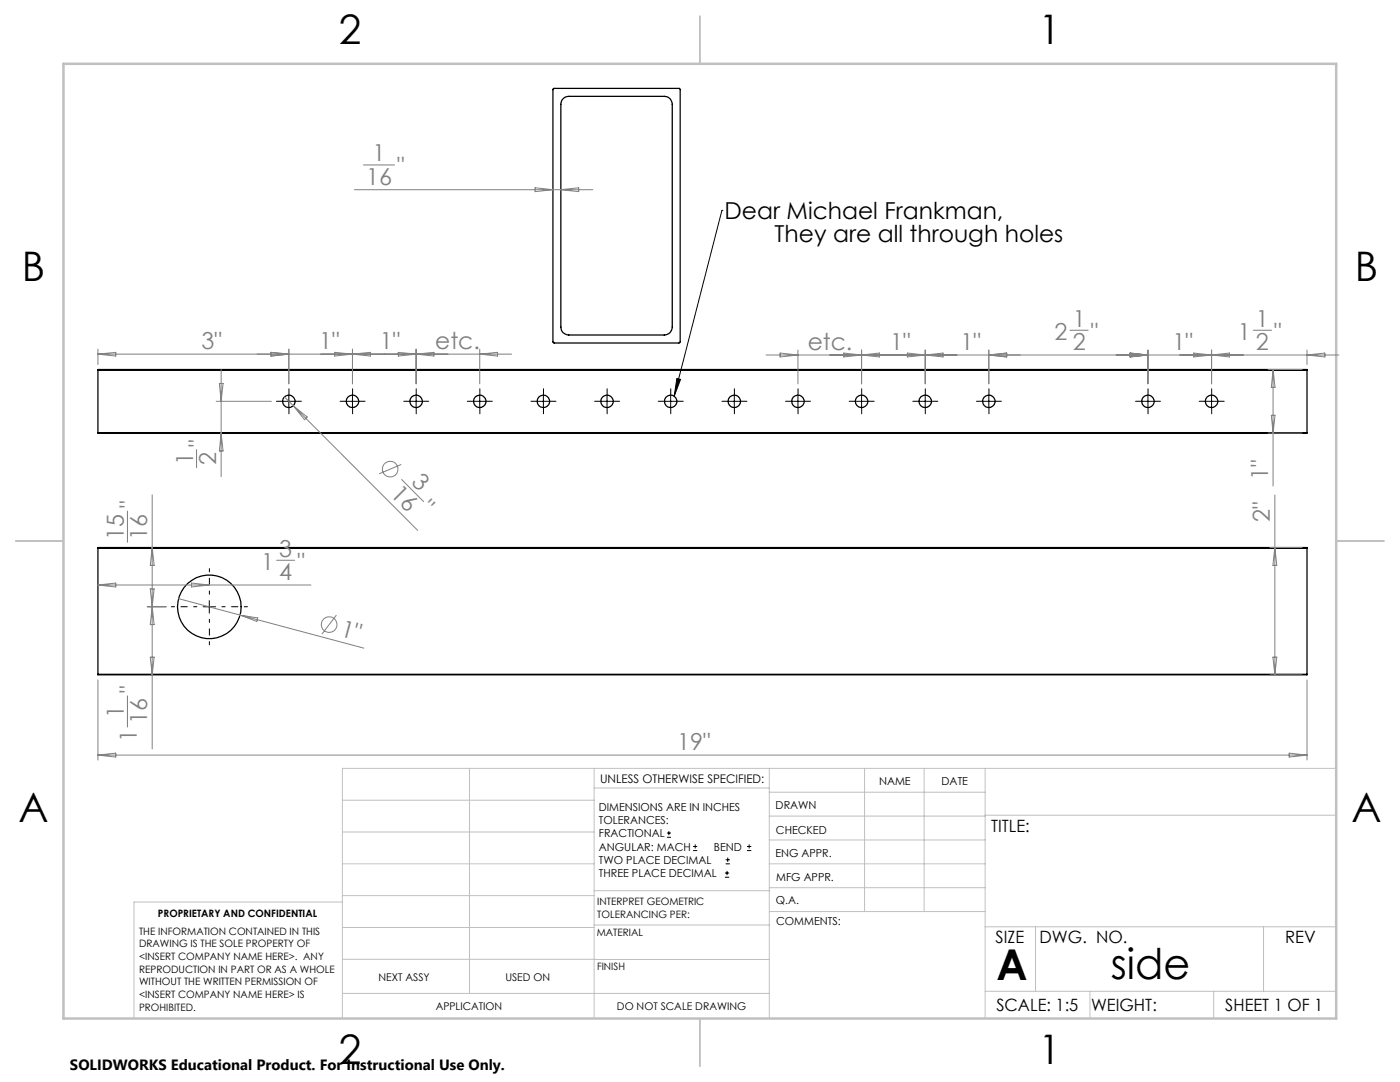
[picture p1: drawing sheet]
<svg xmlns="http://www.w3.org/2000/svg" width="279mm" height="216mm" viewBox="0 0 279 216" stroke-linecap="round" stroke-linejoin="round" font-family="sans-serif">
<g fill="none" stroke="#000" stroke-width=".25">
<path d="M110.4 17.7l25.2-.1 .1 .1v50.5l-.1 .2h-25l-.3-.1zM112.4 19.7l.5-.4 .6-.1h19.1a1.57 1.57 0 0 1 1.6 1.6v44.5a1.57 1.57 0 0 1-1.6 1.6h-19.1a1.57 1.57 0 0 1-1.6-1.6v-44.5l.1-.6zM19.5 73.9v-.2h241.3v.2M19.5 73.9h241.3M19.5 73.9v12.4M260.8 73.9v12.4M19.5 86.3v.1h241.3v-.1M19.5 86.3h241.3M19.5 109.4v-.1h241.3v.1M19.5 109.4v25.1M19.5 109.4h241.3M260.8 109.4v25.1"/>
<path d="M19.5 134.5v.2h241.3v-.2M19.5 134.5h241.3"/>
<circle cx="57.6" cy="80.1" r="1.24"/>
<circle cx="70.3" cy="80.1" r="1.24"/>
<circle cx="83" cy="80.1" r="1.24"/>
<circle cx="95.7" cy="80.1" r="1.24"/>
<circle cx="108.4" cy="80.1" r="1.24"/>
<circle cx="121.1" cy="80.1" r="1.24"/>
<circle cx="133.8" cy="80.1" r="1.24"/>
<circle cx="146.5" cy="80.1" r="1.24"/>
<circle cx="159.2" cy="80.1" r="1.24"/>
<circle cx="171.9" cy="80.1" r="1.24"/>
<circle cx="184.6" cy="80.1" r="1.24"/>
<circle cx="197.3" cy="80.1" r="1.24"/>
<circle cx="229.1" cy="80.1" r="1.24"/>
<circle cx="241.8" cy="80.1" r="1.24"/>
<circle cx="41.8" cy="121.1" r="6.4"/>
</g>
<g fill="none" stroke="#808080" stroke-width=".2">
<path d="M70.7 37.9h47.6M72.5 32.9h6.2M106.8 37.5l3.5 .4-3.5 .3zM111.9 37.9l3.6-.4v.7zM19.5 70.7l3.6-.4v.7zM19.5 69.7v3M43.8 76.5h.7l-.4 3.6zM44.1 73.7v21.4M54.1 70.3l3.5 .4-3.5 .3zM56.8 79.2l1.7 1.8M57.6 69.7v6.9M66.8 70.3l3.5 .4-3.5 .3z"/>
<path d="M70.3 69.7v6.9M70.3 70.7l3.6-.4v.7zM79.5 70.3l3.5 .4-3.5 .3zM83 69.7v6.9M83 70.7l3.6-.4v.7zM95.7 69.7v6.9M95.7 70.7l3.6-.4v.7zM102.1 70.7h-82.6M152.9 70.8h114.3M155.7 70.4l3.5 .4-3.5 .4zM159.2 69.9v6.7M168.4 70.4l7.1 .8v-.8l-7.1 .8z"/>
<path d="M171.9 69.9v6.7M181.1 70.4l7.1 .8v-.8l-7.1 .8zM184.6 69.9v6.7M197.3 69.9v6.7M197.3 70.8l3.6-.4v.8zM213.5 65.9h3.7M225.5 70.4l3.6 .4-3.6 .4zM229.1 69.9v6.7M238.2 70.4l7.2 .8v-.8l-7.2 .8zM241.8 69.9v6.7M250.1 65.9h3.7M253.1 73.7h6.8"/>
<path d="M254.1 73.7v23.3M254.1 73.7l.4 3.6h-.8zM260.8 69.9v2.8M260.8 70.8l3.6-.4v.8zM30.4 98.7v50.7M39.2 89.7v3.6M43.1 80.1h11.1M44.1 86.4l.4 3.6h-.7zM58.5 81l24.9 24.8M58.5 81l2.8 2.2-.5 .5zM80.1 92.7l-4.4 1.8M80.2 95.7l4.3 4.4"/>
<path d="M253.1 86.4h6.8M253.7 82.9h.8l-.4 3.5zM254.4 98.8v35.9M19.5 116.7h42.6M19.5 116.7l3.6-.4v.8zM25.4 102v6.2M30 117.5l.8 7.1h-.8l.8-7.1zM30.4 109.3l.4 3.5h-.8zM35.6 119.5l12.3 3.2M38.2 116.3l3.6 .4-3.6 .4zM55.2 111.8h3.6M253.4 109.3h6.5"/>
<path d="M254.4 109.3l.4 3.5h-.8zM19.5 135.7v16M25.4 138.9v6.2M29.4 121.1h3.8M30 131.1h.8l-.4 3.6zM47.9 122.7l24.7 6.6M47.9 122.7l3.5 .6-.1 .7zM67.1 122.7l-2.9 3.8M253.4 134.7h6.5M254 131.1h.8l-.4 3.6zM260.8 135.7v16M19.5 150.7l3.6-.4v.8z"/>
<path d="M19.5 150.7h241.3M257.3 150.3l3.5 .4-3.5 .4z"/>
<circle cx="77.9" cy="93.6" r="1.57"/>
<circle cx="65.7" cy="124.6" r="1.57"/>
</g>
<g fill="none" stroke="#000" stroke-width=".2">
<path d="M144.1 42h.1M144.1 42l-9.6 37.1M57.6 78.8v2.6M70.3 78.8v2.6M83 78.8v2.6M95.7 78.8v2.6M108.4 78.8v2.6M121.1 78.8v2.6M133.8 78.8v2.6M135.1 75.5l.7 .2-1.3 3.4zM146.5 78.8v2.6M159.2 78.8v2.6"/>
<path d="M171.9 78.8v2.6M184.6 78.8v2.6M197.3 78.8v2.6M229.1 78.8v2.6M241.8 78.8v2.6M56.4 80.1h2.5M69.1 80.1h2.5M81.8 80.1h2.5M94.5 80.1h2.5M107.2 80.1h2.5M119.9 80.1h2.5M132.6 80.1h2.5"/>
<path d="M145.3 80.1h2.5M158 80.1h2.5M170.7 80.1h2.5M183.4 80.1h2.5M196.1 80.1h2.5M227.9 80.1h2.5M240.6 80.1h2.5M41.8 119.8v2.5M40.5 121.1h2.5M133.1 167.1h.8M133.1 166.2h.8M133.5 165.8v.9"/>
<path d="M138.3 169.7h.8M138.3 168.9h.8M138.7 168.5v.8M144.7 175h.8M144.7 174.2h.8M144.8 172.4h.9M144.8 171.6h.9M145.1 173.8v.8M145.2 171.1v.9M149.1 169.7h.8M149.1 168.9h.8M149.5 168.5v.8"/>
</g>
<path d="M41.8 118.6v-5.1M39.3 121.1h-5.1M41.8 123.6v5.1M44.3 121.1h5.1" fill="none" stroke="#000" stroke-width=".2" stroke-dasharray="15.2 1.3 1.3 1.3" stroke-dashoffset="14.6"/>
<g fill="none" stroke="#000" stroke-width=".2" stroke-dasharray="15.2 1.3 1.3 1.3">
<path d="M57.7 78.8v-1.2M70.4 78.8v-1.2M83.1 78.8v-1.2M95.8 78.8v-1.2M108.5 78.8v-1.2M121.2 78.8v-1.2M133.9 78.8v-1.2M146.6 78.8v-1.2M159.3 78.8v-1.2M172 78.8v-1.2M184.7 78.8v-1.2M197.4 78.8v-1.2"/>
<path d="M229.1 78.8v-1.2M241.8 78.8v-1.2M56.4 80.1h-1.2M57.7 81.3v1.3M58.9 80.1h1.3M69.1 80.1h-1.2M70.4 81.3v1.3M71.6 80.1h1.3M81.8 80.1h-1.2M83.1 81.3v1.3M84.3 80.1h1.3M94.5 80.1h-1.2"/>
<path d="M95.8 81.3v1.3M97 80.1h1.3M107.2 80.1h-1.2M108.5 81.3v1.3M109.7 80.1h1.3M119.9 80.1h-1.2M121.2 81.3v1.3M122.4 80.1h1.3M132.6 80.1h-1.2M133.9 81.3v1.3M135.1 80.1h1.3M145.3 80.1h-1.2"/>
<path d="M146.6 81.3v1.3M147.8 80.1h1.3M158 80.1h-1.2M159.3 81.3v1.3M160.5 80.1h1.3M170.7 80.1h-1.2M172 81.3v1.3M173.2 80.1h1.3M183.4 80.1h-1.2M184.7 81.3v1.3M185.9 80.1h1.3M196.1 80.1h-1.2"/>
<path d="M197.4 81.3v1.3M198.6 80.1h1.3M227.9 80.1h-1.3M229.1 81.3v1.3M230.4 80.1h1.2M240.6 80.1h-1.3M241.8 81.3v1.3M243.1 80.1h1.2"/>
</g>
<g fill="none" stroke="#c0c0c0" stroke-width=".2">
<path d="M68.3 159.7h50.3M93.7 153.3v44.9M118.6 153.3v49.9M118.6 157.2h34.9M153.5 153.3v49.9M153.5 158.1h43.1M172.5 153.3v28.6M184.4 153.3v28.6M196.6 153.3v49.9M266.7 153.3h-198.4v49.9M68.3 178.7h50.3M68.3 172.4h50.3"/>
<path d="M68.3 166h50.3M68.3 180h-41.6v23.2M118.6 177.7h35M153.5 167.6h43.1M153.5 162.8h43.1M153.5 172.4h43.1M153.5 177.1h43.1M196.6 162.7h70.1M68.3 198.2h85.2M68.3 191.4l85.2 .1M68.3 185.1h50.3M118.6 184.6h35"/>
<path d="M153.6 181.9h43M196.6 197.8h70.1M196.6 184.9h70.1M206.7 184.9v12.9M217.5 197.8v5.4M242.2 197.8v5.4M252.2 184.9v12.9"/>
</g>
<path d="M139.7 3.2v9.5M3.1 107.9h9.6M266.7 107.9h9.5M139.7 203.2v9.6" fill="none" stroke="#c0c0c0" stroke-width=".25"/>
<path d="M12.7 12.7h254v190.5h-254z" fill="none" stroke="#c0c0c0" stroke-width=".5"/>
<path d="M135.1 75.5l.7 .2-1.3 3.4z" fill="#000"/>
<g font-size="8.5">
<text x="198.9" y="195.5">A</text>
<text x="221.7" y="195.4">side</text>
</g>
<g font-size="8.1">
<text x="67.6" y="8.9">2</text>
<text x="207.3" y="8.9">1</text>
<text x="4.4" y="56.2">B</text>
<text x="270.4" y="56.2">B</text>
<text x="3.7" y="164.1">A</text>
<text x="269.7" y="164.1">A</text>
<text x="67.6" y="212.4">2</text>
<text x="207.3" y="212.4">1</text>
</g>
<g font-size="4.7" fill="#808080">
<text x="74.3" y="32.2">1</text>
<text x="79.3" y="34.7">&quot;</text>
<text x="73.1" y="36.8">16</text>
<text x="214.1" y="65.2">1</text>
<text x="250.7" y="65.2">1</text>
<text x="40.2" y="69.6">3&quot;</text>
<text x="63.7" y="69.6">1&quot;</text>
<text x="75.8" y="69.6">1&quot;</text>
<text x="86.8" y="69.6">etc.</text>
<text x="161.2" y="69.8">etc.</text>
<text x="177.6" y="69.8">1&quot;</text>
<text x="191.7" y="69.8">1&quot;</text>
<text x="210.5" y="67.7">2</text>
<text x="214.1" y="69.8">2</text>
<text x="217.7" y="67.7">&quot;</text>
<text x="234" y="69.8">1&quot;</text>
<text x="247" y="67.7">1</text>
<text x="250.7" y="69.8">2</text>
<text x="254.3" y="67.7">&quot;</text>
<text x="41.1" y="89.2" transform="rotate(-90 41.1 89.2)">&quot;</text>
<text x="38.5" y="92.8" transform="rotate(-90 38.5 92.8)">1</text>
<text x="43.2" y="92.8" transform="rotate(-90 43.2 92.8)">2</text>
<text x="253.1" y="95.7" transform="rotate(-90 253.1 95.7)">1&quot;</text>
<text x="27.3" y="101.5" transform="rotate(-90 27.3 101.5)">&quot;</text>
<text x="77.8" y="98.8" transform="rotate(45 77.8 98.8)">16</text>
<text x="81.9" y="96.4" transform="rotate(45 81.9 96.4)">3</text>
<text x="83.6" y="101.7" transform="rotate(45 83.6 101.7)">&quot;</text>
<text x="24.7" y="107.7" transform="rotate(-90 24.7 107.7)">15</text>
<text x="29.4" y="107.7" transform="rotate(-90 29.4 107.7)">16</text>
<text x="253.4" y="104.1" transform="rotate(-90 253.4 104.1)">2&quot;</text>
<text x="52.1" y="113.6">1</text>
<text x="55.7" y="111.1">3</text>
<text x="59.3" y="113.6">&quot;</text>
<text x="55.7" y="115.7">4</text>
<text x="67.7" y="126.9" transform="rotate(15 67.7 126.9)">1&quot;</text>
<text x="24.7" y="143.2" transform="rotate(-90 24.7 143.2)">1</text>
<text x="27.3" y="138.3" transform="rotate(-90 27.3 138.3)">&quot;</text>
<text x="27.3" y="148.1" transform="rotate(-90 27.3 148.1)">1</text>
<text x="29.4" y="144.5" transform="rotate(-90 29.4 144.5)">16</text>
<text x="135.2" y="149.6">19&quot;</text>
</g>
<g font-size="4.7">
<text x="144.6" y="43.7">Dear Michael Frankman,</text>
<text x="154.6" y="48.2">They are all through holes</text>
</g>
<g font-size="3.4">
<text x="197.8" y="166">TITLE:</text>
<text x="198.7" y="188.1">SIZE</text>
<text x="207.5" y="188.1">DWG. NO.</text>
<text x="256.5" y="188.2">REV</text>
<text x="198.8" y="201.7">SCALE: 1:5</text>
<text x="217.7" y="201.8">WEIGHT:</text>
<text x="244.5" y="201.7">SHEET 1 OF 1</text>
</g>
<text font-size="3" x="14" y="213.5">SOLIDWORKS Educational Product. For Instructional Use Only.</text>
<text font-size="2.4" x="119.8" y="156.2">UNLESS OTHERWISE SPECIFIED:</text>
<g font-size="2.2">
<text x="119.5" y="161.8">DIMENSIONS ARE IN INCHES</text>
<text x="154.8" y="161.4">DRAWN</text>
<text x="175.4" y="156.6">NAME</text>
<text x="187.9" y="156.7">DATE</text>
<text x="119.5" y="164.4">TOLERANCES:</text>
<text x="119.5" y="167.1">FRACTIONAL</text>
<text x="154.9" y="166.3">CHECKED</text>
<text x="119.5" y="169.7">ANGULAR: MACH</text>
<text x="119.5" y="172.4">TWO PLACE DECIMAL</text>
<text x="142.5" y="169.7">BEND</text>
<text x="154.8" y="171">ENG APPR.</text>
<text x="119.5" y="175">THREE PLACE DECIMAL</text>
<text x="154.9" y="175.7">MFG APPR.</text>
<text x="154.9" y="180.4">Q.A.</text>
<text x="154.9" y="184.6">COMMENTS:</text>
</g>
<g font-size="2.1">
<text x="75.5" y="195.7">NEXT ASSY</text>
<text x="100.9" y="195.7">USED ON</text>
<text x="86.9" y="201.5">APPLICATION</text>
<text x="123.1" y="201.6">DO NOT SCALE DRAWING</text>
</g>
<g font-size="2">
<text x="31.5" y="182.9">PROPRIETARY AND CONFIDENTIAL</text>
<text x="119.2" y="180.6">INTERPRET GEOMETRIC</text>
<text x="119.2" y="183.1">TOLERANCING PER:</text>
<text x="27.8" y="186.5">THE INFORMATION CONTAINED IN THIS</text>
<text x="27.8" y="189">DRAWING IS THE SOLE PROPERTY OF</text>
<text x="27.8" y="191.6">&lt;INSERT COMPANY NAME HERE&gt;. ANY</text>
<text x="119.1" y="186.7">MATERIAL</text>
<text x="27.8" y="194.1">REPRODUCTION IN PART OR AS A WHOLE</text>
<text x="27.8" y="196.6">WITHOUT THE WRITTEN PERMISSION OF</text>
<text x="119.1" y="193.5">FINISH</text>
<text x="27.8" y="199.1">&lt;INSERT COMPANY NAME HERE&gt; IS</text>
<text x="27.8" y="201.7">PROHIBITED.</text>
</g>
</svg>
